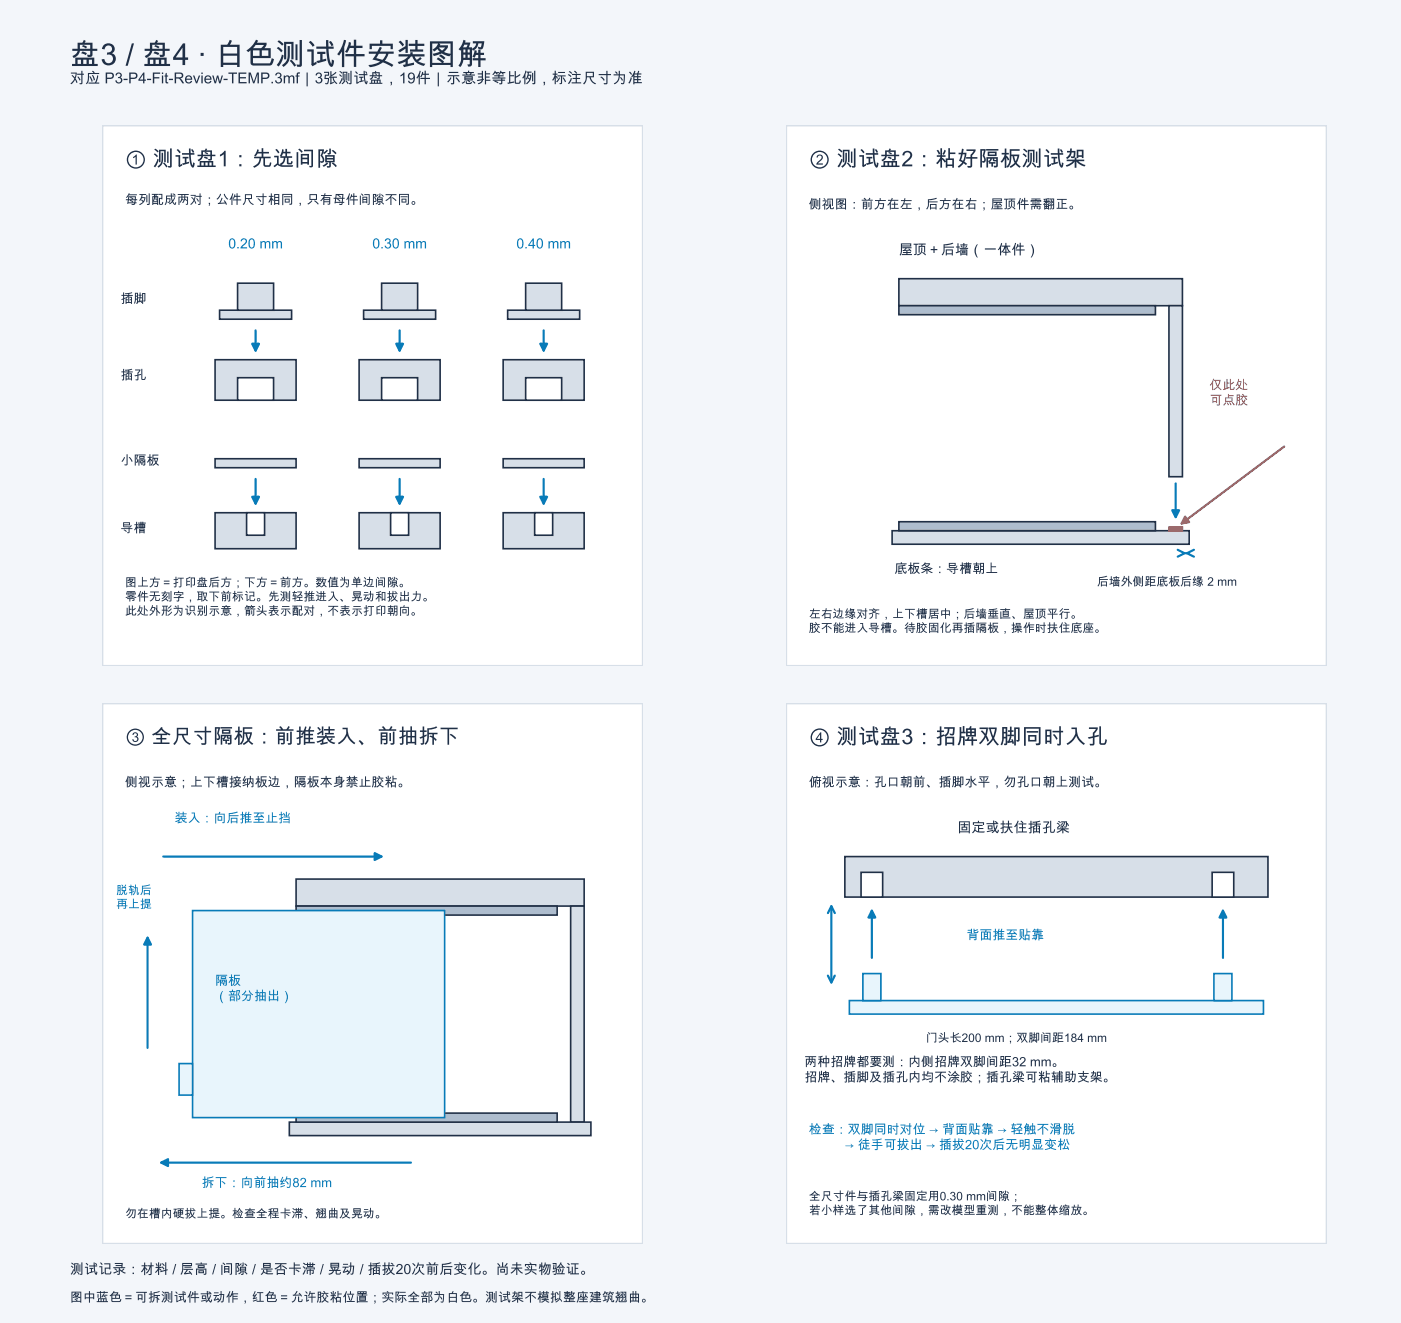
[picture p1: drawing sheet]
<svg xmlns="http://www.w3.org/2000/svg" width="457mm" height="432mm" viewBox="0 0 457 432" stroke-linecap="round" stroke-linejoin="round" font-family="sans-serif">
<path d="M0 0h457.2v431.8h-457.2z" fill="#f3f6fa"/>
<path d="M33.5 41h176.2v176.3h-176.2z" fill="#fff" stroke="#d7dfe8" stroke-width=".53"/>
<g fill="#d7dfe8" stroke="#203047" stroke-width=".53">
<path d="M71.7 101.2h23.5v3h-23.5z"/>
<path d="M77.5 92.4h11.8v8.8h-11.8z"/>
<path d="M70.2 117.4h26.4v13.2h-26.4z"/>
</g>
<path d="M77.5 123.3h11.8v7.3h-11.8z" fill="#fff" stroke="#203047" stroke-width=".53"/>
<path d="M83.4 107.8v6.6" fill="none" stroke="#087bb8" stroke-width=".71"/>
<path d="M82.3 112.2h2.2l-1.1 2.2z" fill="#087bb8" stroke="#087bb8" stroke-width=".71"/>
<g fill="#d7dfe8" stroke="#203047" stroke-width=".53">
<path d="M70.2 149.7h26.4v3h-26.4z"/>
<path d="M70.2 167.3h26.4v11.8h-26.4z"/>
</g>
<path d="M80.5 167.3h5.8v7.4h-5.8z" fill="#fff" stroke="#203047" stroke-width=".53"/>
<path d="M83.4 156.3v8.1" fill="none" stroke="#087bb8" stroke-width=".71"/>
<path d="M82.3 162.1h2.2l-1.1 2.3z" fill="#087bb8" stroke="#087bb8" stroke-width=".71"/>
<g fill="#d7dfe8" stroke="#203047" stroke-width=".53">
<path d="M118.7 101.2h23.5v3h-23.5z"/>
<path d="M124.5 92.4h11.8v8.8h-11.8z"/>
<path d="M117.2 117.4h26.4v13.2h-26.4z"/>
</g>
<path d="M124.5 123.3h11.8v7.3h-11.8z" fill="#fff" stroke="#203047" stroke-width=".53"/>
<path d="M130.4 107.8v6.6" fill="none" stroke="#087bb8" stroke-width=".71"/>
<path d="M129.3 112.2h2.2l-1.1 2.2z" fill="#087bb8" stroke="#087bb8" stroke-width=".71"/>
<g fill="#d7dfe8" stroke="#203047" stroke-width=".53">
<path d="M117.2 149.7h26.4v3h-26.4z"/>
<path d="M117.2 167.3h26.4v11.8h-26.4z"/>
</g>
<path d="M127.5 167.3h5.8v7.4h-5.8z" fill="#fff" stroke="#203047" stroke-width=".53"/>
<path d="M130.4 156.3v8.1" fill="none" stroke="#087bb8" stroke-width=".71"/>
<path d="M129.3 162.1h2.2l-1.1 2.3z" fill="#087bb8" stroke="#087bb8" stroke-width=".71"/>
<g fill="#d7dfe8" stroke="#203047" stroke-width=".53">
<path d="M165.7 101.2h23.5v3h-23.5z"/>
<path d="M171.5 92.4h11.8v8.8h-11.8z"/>
<path d="M164.2 117.4h26.4v13.2h-26.4z"/>
</g>
<path d="M171.5 123.3h11.8v7.3h-11.8z" fill="#fff" stroke="#203047" stroke-width=".53"/>
<path d="M177.4 107.8v6.6" fill="none" stroke="#087bb8" stroke-width=".71"/>
<path d="M176.3 112.2h2.2l-1.1 2.2z" fill="#087bb8" stroke="#087bb8" stroke-width=".71"/>
<g fill="#d7dfe8" stroke="#203047" stroke-width=".53">
<path d="M164.2 149.7h26.4v3h-26.4z"/>
<path d="M164.2 167.3h26.4v11.8h-26.4z"/>
</g>
<path d="M174.5 167.3h5.9v7.4h-5.9z" fill="#fff" stroke="#203047" stroke-width=".53"/>
<path d="M177.4 156.3v8.1" fill="none" stroke="#087bb8" stroke-width=".71"/>
<path d="M176.3 162.1h2.2l-1.1 2.3z" fill="#087bb8" stroke="#087bb8" stroke-width=".71"/>
<path d="M256.6 41h176.3v176.3h-176.3z" fill="#fff" stroke="#d7dfe8" stroke-width=".53"/>
<g fill="#d7dfe8" stroke="#203047" stroke-width=".53">
<path d="M293.3 91h92.6v8.8h-92.6z"/>
<path d="M381.5 99.8h4.4v55.8h-4.4z"/>
</g>
<path d="M293.3 99.8h83.8v2.9h-83.8z" fill="#aebdce" stroke="#203047" stroke-width=".53"/>
<path d="M291.1 173.2h97v4.4h-97z" fill="#d7dfe8" stroke="#203047" stroke-width=".53"/>
<path d="M293.3 170.3h83.8v2.9h-83.8z" fill="#aebdce" stroke="#203047" stroke-width=".53"/>
<path d="M383.7 157.8v11M384.3 179.4l2.3 1.2-2.3 1.1M389.6 179.4l-2.2 1.2 2.2 1.1M386.6 180.6h.8" fill="none" stroke="#087bb8" stroke-width=".71"/>
<path d="M382.5 166.5h2.3l-1.1 2.3z" fill="#087bb8" stroke="#087bb8" stroke-width=".71"/>
<path d="M381.5 172h4.4v1.2h-4.4z" fill="#cf4939" stroke="#cf4939" stroke-width=".53"/>
<path d="M419.1 145.7l-33.5 25.2" fill="none" stroke="#cf4939" stroke-width=".71"/>
<path d="M386.7 168.6l1.4 1.8-2.5 .5z" fill="#cf4939" stroke="#cf4939" stroke-width=".71"/>
<path d="M33.5 229.6h176.2v176.3h-176.2z" fill="#fff" stroke="#d7dfe8" stroke-width=".53"/>
<g fill="#d7dfe8" stroke="#203047" stroke-width=".53">
<path d="M96.6 286.9h94v8.8h-94z"/>
<path d="M186.2 295.7h4.4v70.5h-4.4z"/>
<path d="M94.4 366.2h98.4v4.4h-98.4z"/>
</g>
<g fill="#aebdce" stroke="#203047" stroke-width=".53">
<path d="M96.6 363.3h85.2v2.9h-85.2z"/>
<path d="M96.6 295.7h85.2v3h-85.2z"/>
</g>
<g fill="#e8f5fc" stroke="#087bb8" stroke-width=".53">
<path d="M62.8 297.2h82.3v67.6h-82.3z"/>
<path d="M58.4 347.1h4.4v10.3h-4.4z"/>
</g>
<path d="M53.3 279.6h71.2M48.2 306v36M52.6 379.5h81.5" fill="none" stroke="#087bb8" stroke-width=".71"/>
<g fill="#087bb8" stroke="#087bb8" stroke-width=".71">
<path d="M122.3 278.4l2.2 1.2-2.2 1.1z"/>
<path d="M52.6 379.5l2.2-1.2v2.3z"/>
<path d="M48.2 306l1.1 2.3h-2.3z"/>
</g>
<path d="M256.6 229.6h176.3v176.3h-176.3z" fill="#fff" stroke="#d7dfe8" stroke-width=".53"/>
<path d="M275.7 279.6h138.1v13.2h-138.1z" fill="#d7dfe8" stroke="#203047" stroke-width=".53"/>
<g fill="#fff" stroke="#203047" stroke-width=".53">
<path d="M281 284.7h7v8.1h-7z"/>
<path d="M395.6 284.7h7v8.1h-7z"/>
</g>
<g fill="#e8f5fc" stroke="#087bb8" stroke-width=".53">
<path d="M277.2 326.6h135.1v4.4h-135.1z"/>
<path d="M281.6 317.8h5.9v8.8h-5.9z"/>
</g>
<path d="M284.5 297.2v15.4" fill="none" stroke="#087bb8" stroke-width=".71"/>
<path d="M284.5 297.2l1.2 2.3h-2.3z" fill="#087bb8" stroke="#087bb8" stroke-width=".71"/>
<path d="M396.2 317.8h5.8v8.8h-5.8z" fill="#e8f5fc" stroke="#087bb8" stroke-width=".53"/>
<path d="M270.2 298l1.1-2.2 1.1 2.2M271.3 295.8v24.9M399.1 297.2v15.4M270.2 318.4l1.1 2.3 1.1-2.3" fill="none" stroke="#087bb8" stroke-width=".71"/>
<path d="M399.1 297.2l1.1 2.3h-2.2z" fill="#087bb8" stroke="#087bb8" stroke-width=".71"/>
<text font-size="9.9" fill="#203047" x="22.9" y="21.2">盘3 / 盘4 · 白色测试件安装图解</text>
<g font-size="7.1" fill="#203047">
<text x="40.8" y="54.3">① 测试盘1：先选间隙</text>
<text x="264" y="54.3">② 测试盘2：粘好隔板测试架</text>
<text x="264" y="242.9">④ 测试盘3：招牌双脚同时入孔</text>
</g>
<text font-size="6.7" fill="#203047" x="40.8" y="242.7">③ 全尺寸隔板：前推装入、前抽拆下</text>
<text font-size="4.9" fill="#203047" x="22.9" y="27.2">对应 P3-P4-Fit-Review-TEMP.3mf｜3张测试盘，19件｜示意非等比例，标注尺寸为准</text>
<g font-size="4.6" fill="#087bb8">
<text x="74.5" y="81.1">0.20 mm</text>
<text x="121.5" y="81.1">0.30 mm</text>
<text x="168.5" y="81.1">0.40 mm</text>
</g>
<g font-size="4.6" fill="#203047">
<text x="293.3" y="83.1">屋顶＋后墙（一体件）</text>
<text x="312.4" y="271.7">固定或扶住插孔梁</text>
<text x="22.9" y="415.8">测试记录：材料 / 层高 / 间隙 / 是否卡滞 / 晃动 / 插拔20次前后变化。尚未实物验证。</text>
</g>
<g font-size="4.2" fill="#203047">
<text x="40.8" y="66.6">每列配成两对；公件尺寸相同，只有母件间隙不同。</text>
<text x="264" y="68.1">侧视图：前方在左，后方在右；屋顶件需翻正。</text>
<text x="39.3" y="98.9">插脚</text>
<text x="39.3" y="123.9">插孔</text>
<text x="39.3" y="151.7">小隔板</text>
<text x="39.3" y="173.8">导槽</text>
<text x="291.9" y="187">底板条：导槽朝上</text>
<text x="40.8" y="256.7">侧视示意；上下槽接纳板边，隔板本身禁止胶粘。</text>
<text x="264" y="256.7">俯视示意：孔口朝前、插脚水平，勿孔口朝上测试。</text>
<text x="262.5" y="348">两种招牌都要测：内侧招牌双脚间距32 mm。</text>
<text x="262.5" y="353">招牌、插脚及插孔内均不涂胶；插孔梁可粘辅助支架。</text>
<text x="22.9" y="424.9">图中蓝色＝可拆测试件或动作，红色＝允许胶粘位置；实际全部为白色。测试架不模拟整座建筑翘曲。</text>
</g>
<g font-size="4.2" fill="#cf4939">
<text x="394.7" y="127.1">仅此处</text>
<text x="394.7" y="132.1">可点胶</text>
</g>
<g font-size="4.2" fill="#087bb8">
<text x="57" y="268.5">装入：向后推至止挡</text>
<text x="315.4" y="306.6">背面推至贴靠</text>
<text x="70.2" y="321.5">隔板</text>
<text x="70.2" y="326.5">（部分抽出）</text>
<text x="264" y="370.1">检查：双脚同时对位 → 背面贴靠 → 轻触不滑脱</text>
<text x="275.7" y="375.1">→ 徒手可拔出 → 插拔20次后无明显变松</text>
<text x="65.8" y="387.5">拆下：向前抽约82 mm</text>
</g>
<g font-size="3.9" fill="#203047">
<text x="40.8" y="191.5">图上方＝打印盘后方；下方＝前方。数值为单边间隙。</text>
<text x="358" y="191.2">后墙外侧距底板后缘 2 mm</text>
<text x="40.8" y="196.1">零件无刻字，取下前标记。先测轻推进入、晃动和拔出力。</text>
<text x="40.8" y="200.7">此处外形为识别示意，箭头表示配对，不表示打印朝向。</text>
<text x="264" y="201.7">左右边缘对齐，上下槽居中；后墙垂直、屋顶平行。</text>
<text x="264" y="206.3">胶不能进入导槽。待胶固化再插隔板，操作时扶住底座。</text>
<text x="302.1" y="340.1">门头长200 mm；双脚间距184 mm</text>
<text x="264" y="391.8">全尺寸件与插孔梁固定用0.30 mm间隙；</text>
<text x="40.8" y="397.4">勿在槽内硬拔上提。检查全程卡滞、翘曲及晃动。</text>
<text x="264" y="396.4">若小样选了其他间隙，需改模型重测，不能整体缩放。</text>
</g>
<g font-size="3.9" fill="#087bb8">
<text x="37.9" y="291.9">脱轨后</text>
<text x="37.9" y="296.4">再上提</text>
</g>
</svg>
